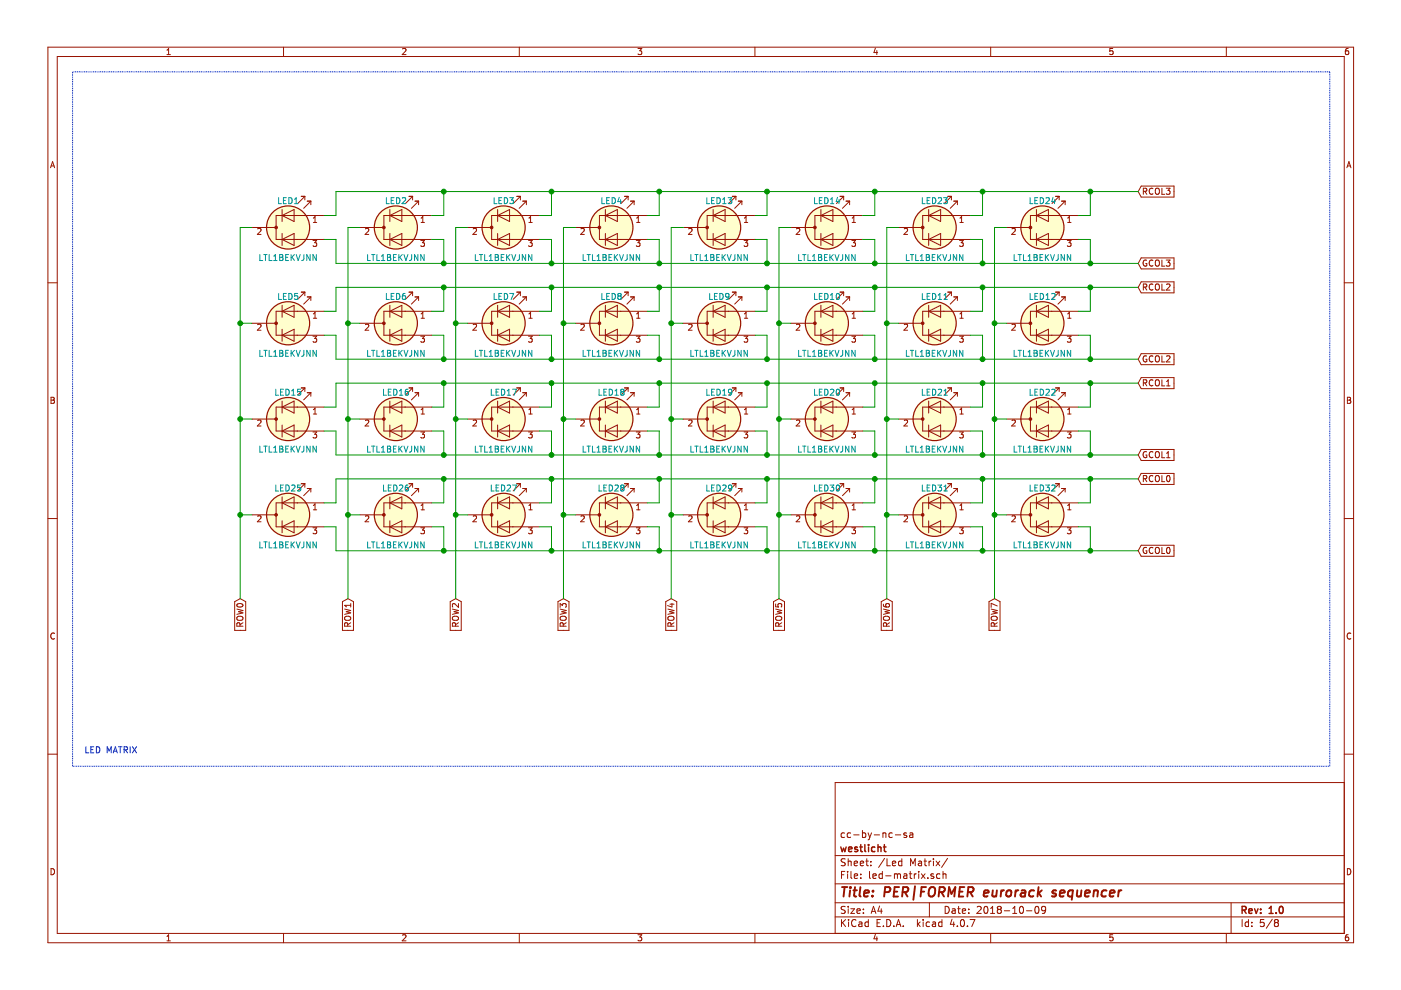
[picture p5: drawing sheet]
EESchema Schematic File Version 2
LIBS:w_power
LIBS:w_lcd
LIBS:w_stm32
LIBS:w_opto
LIBS:w_dac
LIBS:w_logic
LIBS:w_connector
LIBS:w_rotary_encoder
LIBS:w_switch
LIBS:sequencer-rescue
LIBS:power
LIBS:device
LIBS:transistors
LIBS:conn
LIBS:linear
LIBS:regul
LIBS:74xx
LIBS:cmos4000
LIBS:adc-dac
LIBS:memory
LIBS:xilinx
LIBS:microcontrollers
LIBS:dsp
LIBS:microchip
LIBS:analog_switches
LIBS:motorola
LIBS:texas
LIBS:intel
LIBS:audio
LIBS:interface
LIBS:digital-audio
LIBS:philips
LIBS:display
LIBS:cypress
LIBS:siliconi
LIBS:switches
LIBS:opto
LIBS:atmel
LIBS:contrib
LIBS:valves
LIBS:sequencer-cache
EELAYER 25 0
EELAYER END
$Descr A4 11693 8268
encoding utf-8
Sheet 5 8
Title "PER|FORMER eurorack sequencer"
Date "2018-10-09"
Rev "1.0"
Comp "westlicht"
Comment1 "cc-by-nc-sa"
Comment2 ""
Comment3 ""
Comment4 ""
$EndDescr
$Comp
L LED_Dual_ACA LED1
U 1 1
P 2400 1900
F 0 "LED1" H 2400 2125 50  0000 C CNN
F 1 "LTL1BEKVJNN" H 2400 1650 50  0000 C CNN
F 2 "w_led:LTL1BEKVJNN" H 2400 1900 50  0001 C CNN
F 3 "http://datasheet.octopart.com/LTL1BEKVJNN-Lite-On-datasheet-25352782.pdf" H 2400 1900 50  0001 C CNN
F 4 "Lite-On" H 2400 2225 50  0001 C CNN "MFN"
F 5 "LTL1BEKVJNN" H 2400 2225 50  0001 C CNN "MFP"
	1    2400 1900
	1    0    0    -1  
$EndComp
$Comp
L LED_Dual_ACA LED5
U 1 1
P 2400 2700
F 0 "LED5" H 2400 2925 50  0000 C CNN
F 1 "LTL1BEKVJNN" H 2400 2450 50  0000 C CNN
F 2 "w_led:LTL1BEKVJNN" H 2400 2700 50  0001 C CNN
F 3 "http://datasheet.octopart.com/LTL1BEKVJNN-Lite-On-datasheet-25352782.pdf" H 2400 2700 50  0001 C CNN
F 4 "Lite-On" H 2400 3025 50  0001 C CNN "MFN"
F 5 "LTL1BEKVJNN" H 2400 3025 50  0001 C CNN "MFP"
	1    2400 2700
	1    0    0    -1  
$EndComp
$Comp
L LED_Dual_ACA LED15
U 1 1
P 2400 3500
F 0 "LED15" H 2400 3725 50  0000 C CNN
F 1 "LTL1BEKVJNN" H 2400 3250 50  0000 C CNN
F 2 "w_led:LTL1BEKVJNN" H 2400 3500 50  0001 C CNN
F 3 "http://datasheet.octopart.com/LTL1BEKVJNN-Lite-On-datasheet-25352782.pdf" H 2400 3500 50  0001 C CNN
F 4 "Lite-On" H 2400 3825 50  0001 C CNN "MFN"
F 5 "LTL1BEKVJNN" H 2400 3825 50  0001 C CNN "MFP"
	1    2400 3500
	1    0    0    -1  
$EndComp
$Comp
L LED_Dual_ACA LED25
U 1 1
P 2400 4300
F 0 "LED25" H 2400 4525 50  0000 C CNN
F 1 "LTL1BEKVJNN" H 2400 4050 50  0000 C CNN
F 2 "w_led:LTL1BEKVJNN" H 2400 4300 50  0001 C CNN
F 3 "http://datasheet.octopart.com/LTL1BEKVJNN-Lite-On-datasheet-25352782.pdf" H 2400 4300 50  0001 C CNN
F 4 "Lite-On" H 2400 4625 50  0001 C CNN "MFN"
F 5 "LTL1BEKVJNN" H 2400 4625 50  0001 C CNN "MFP"
	1    2400 4300
	1    0    0    -1  
$EndComp
$Comp
L LED_Dual_ACA LED2
U 1 1
P 3300 1900
F 0 "LED2" H 3300 2125 50  0000 C CNN
F 1 "LTL1BEKVJNN" H 3300 1650 50  0000 C CNN
F 2 "w_led:LTL1BEKVJNN" H 3300 1900 50  0001 C CNN
F 3 "http://datasheet.octopart.com/LTL1BEKVJNN-Lite-On-datasheet-25352782.pdf" H 3300 1900 50  0001 C CNN
F 4 "Lite-On" H 3300 2225 50  0001 C CNN "MFN"
F 5 "LTL1BEKVJNN" H 3300 2225 50  0001 C CNN "MFP"
	1    3300 1900
	1    0    0    -1  
$EndComp
$Comp
L LED_Dual_ACA LED6
U 1 1
P 3300 2700
F 0 "LED6" H 3300 2925 50  0000 C CNN
F 1 "LTL1BEKVJNN" H 3300 2450 50  0000 C CNN
F 2 "w_led:LTL1BEKVJNN" H 3300 2700 50  0001 C CNN
F 3 "http://datasheet.octopart.com/LTL1BEKVJNN-Lite-On-datasheet-25352782.pdf" H 3300 2700 50  0001 C CNN
F 4 "Lite-On" H 3300 3025 50  0001 C CNN "MFN"
F 5 "LTL1BEKVJNN" H 3300 3025 50  0001 C CNN "MFP"
	1    3300 2700
	1    0    0    -1  
$EndComp
$Comp
L LED_Dual_ACA LED16
U 1 1
P 3300 3500
F 0 "LED16" H 3300 3725 50  0000 C CNN
F 1 "LTL1BEKVJNN" H 3300 3250 50  0000 C CNN
F 2 "w_led:LTL1BEKVJNN" H 3300 3500 50  0001 C CNN
F 3 "http://datasheet.octopart.com/LTL1BEKVJNN-Lite-On-datasheet-25352782.pdf" H 3300 3500 50  0001 C CNN
F 4 "Lite-On" H 3300 3825 50  0001 C CNN "MFN"
F 5 "LTL1BEKVJNN" H 3300 3825 50  0001 C CNN "MFP"
	1    3300 3500
	1    0    0    -1  
$EndComp
$Comp
L LED_Dual_ACA LED26
U 1 1
P 3300 4300
F 0 "LED26" H 3300 4525 50  0000 C CNN
F 1 "LTL1BEKVJNN" H 3300 4050 50  0000 C CNN
F 2 "w_led:LTL1BEKVJNN" H 3300 4300 50  0001 C CNN
F 3 "http://datasheet.octopart.com/LTL1BEKVJNN-Lite-On-datasheet-25352782.pdf" H 3300 4300 50  0001 C CNN
F 4 "Lite-On" H 3300 4625 50  0001 C CNN "MFN"
F 5 "LTL1BEKVJNN" H 3300 4625 50  0001 C CNN "MFP"
	1    3300 4300
	1    0    0    -1  
$EndComp
$Comp
L LED_Dual_ACA LED3
U 1 1
P 4200 1900
F 0 "LED3" H 4200 2125 50  0000 C CNN
F 1 "LTL1BEKVJNN" H 4200 1650 50  0000 C CNN
F 2 "w_led:LTL1BEKVJNN" H 4200 1900 50  0001 C CNN
F 3 "http://datasheet.octopart.com/LTL1BEKVJNN-Lite-On-datasheet-25352782.pdf" H 4200 1900 50  0001 C CNN
F 4 "Lite-On" H 4200 2225 50  0001 C CNN "MFN"
F 5 "LTL1BEKVJNN" H 4200 2225 50  0001 C CNN "MFP"
	1    4200 1900
	1    0    0    -1  
$EndComp
$Comp
L LED_Dual_ACA LED7
U 1 1
P 4200 2700
F 0 "LED7" H 4200 2925 50  0000 C CNN
F 1 "LTL1BEKVJNN" H 4200 2450 50  0000 C CNN
F 2 "w_led:LTL1BEKVJNN" H 4200 2700 50  0001 C CNN
F 3 "http://datasheet.octopart.com/LTL1BEKVJNN-Lite-On-datasheet-25352782.pdf" H 4200 2700 50  0001 C CNN
F 4 "Lite-On" H 4200 3025 50  0001 C CNN "MFN"
F 5 "LTL1BEKVJNN" H 4200 3025 50  0001 C CNN "MFP"
	1    4200 2700
	1    0    0    -1  
$EndComp
$Comp
L LED_Dual_ACA LED17
U 1 1
P 4200 3500
F 0 "LED17" H 4200 3725 50  0000 C CNN
F 1 "LTL1BEKVJNN" H 4200 3250 50  0000 C CNN
F 2 "w_led:LTL1BEKVJNN" H 4200 3500 50  0001 C CNN
F 3 "http://datasheet.octopart.com/LTL1BEKVJNN-Lite-On-datasheet-25352782.pdf" H 4200 3500 50  0001 C CNN
F 4 "Lite-On" H 4200 3825 50  0001 C CNN "MFN"
F 5 "LTL1BEKVJNN" H 4200 3825 50  0001 C CNN "MFP"
	1    4200 3500
	1    0    0    -1  
$EndComp
$Comp
L LED_Dual_ACA LED27
U 1 1
P 4200 4300
F 0 "LED27" H 4200 4525 50  0000 C CNN
F 1 "LTL1BEKVJNN" H 4200 4050 50  0000 C CNN
F 2 "w_led:LTL1BEKVJNN" H 4200 4300 50  0001 C CNN
F 3 "http://datasheet.octopart.com/LTL1BEKVJNN-Lite-On-datasheet-25352782.pdf" H 4200 4300 50  0001 C CNN
F 4 "Lite-On" H 4200 4625 50  0001 C CNN "MFN"
F 5 "LTL1BEKVJNN" H 4200 4625 50  0001 C CNN "MFP"
	1    4200 4300
	1    0    0    -1  
$EndComp
$Comp
L LED_Dual_ACA LED4
U 1 1
P 5100 1900
F 0 "LED4" H 5100 2125 50  0000 C CNN
F 1 "LTL1BEKVJNN" H 5100 1650 50  0000 C CNN
F 2 "w_led:LTL1BEKVJNN" H 5100 1900 50  0001 C CNN
F 3 "http://datasheet.octopart.com/LTL1BEKVJNN-Lite-On-datasheet-25352782.pdf" H 5100 1900 50  0001 C CNN
F 4 "Lite-On" H 5100 2225 50  0001 C CNN "MFN"
F 5 "LTL1BEKVJNN" H 5100 2225 50  0001 C CNN "MFP"
	1    5100 1900
	1    0    0    -1  
$EndComp
$Comp
L LED_Dual_ACA LED8
U 1 1
P 5100 2700
F 0 "LED8" H 5100 2925 50  0000 C CNN
F 1 "LTL1BEKVJNN" H 5100 2450 50  0000 C CNN
F 2 "w_led:LTL1BEKVJNN" H 5100 2700 50  0001 C CNN
F 3 "http://datasheet.octopart.com/LTL1BEKVJNN-Lite-On-datasheet-25352782.pdf" H 5100 2700 50  0001 C CNN
F 4 "Lite-On" H 5100 3025 50  0001 C CNN "MFN"
F 5 "LTL1BEKVJNN" H 5100 3025 50  0001 C CNN "MFP"
	1    5100 2700
	1    0    0    -1  
$EndComp
$Comp
L LED_Dual_ACA LED18
U 1 1
P 5100 3500
F 0 "LED18" H 5100 3725 50  0000 C CNN
F 1 "LTL1BEKVJNN" H 5100 3250 50  0000 C CNN
F 2 "w_led:LTL1BEKVJNN" H 5100 3500 50  0001 C CNN
F 3 "http://datasheet.octopart.com/LTL1BEKVJNN-Lite-On-datasheet-25352782.pdf" H 5100 3500 50  0001 C CNN
F 4 "Lite-On" H 5100 3825 50  0001 C CNN "MFN"
F 5 "LTL1BEKVJNN" H 5100 3825 50  0001 C CNN "MFP"
	1    5100 3500
	1    0    0    -1  
$EndComp
$Comp
L LED_Dual_ACA LED28
U 1 1
P 5100 4300
F 0 "LED28" H 5100 4525 50  0000 C CNN
F 1 "LTL1BEKVJNN" H 5100 4050 50  0000 C CNN
F 2 "w_led:LTL1BEKVJNN" H 5100 4300 50  0001 C CNN
F 3 "http://datasheet.octopart.com/LTL1BEKVJNN-Lite-On-datasheet-25352782.pdf" H 5100 4300 50  0001 C CNN
F 4 "Lite-On" H 5100 4625 50  0001 C CNN "MFN"
F 5 "LTL1BEKVJNN" H 5100 4625 50  0001 C CNN "MFP"
	1    5100 4300
	1    0    0    -1  
$EndComp
$Comp
L LED_Dual_ACA LED13
U 1 1
P 6000 1900
F 0 "LED13" H 6000 2125 50  0000 C CNN
F 1 "LTL1BEKVJNN" H 6000 1650 50  0000 C CNN
F 2 "w_led:LTL1BEKVJNN" H 6000 1900 50  0001 C CNN
F 3 "http://datasheet.octopart.com/LTL1BEKVJNN-Lite-On-datasheet-25352782.pdf" H 6000 1900 50  0001 C CNN
F 4 "Lite-On" H 6000 2225 50  0001 C CNN "MFN"
F 5 "LTL1BEKVJNN" H 6000 2225 50  0001 C CNN "MFP"
	1    6000 1900
	1    0    0    -1  
$EndComp
$Comp
L LED_Dual_ACA LED9
U 1 1
P 6000 2700
F 0 "LED9" H 6000 2925 50  0000 C CNN
F 1 "LTL1BEKVJNN" H 6000 2450 50  0000 C CNN
F 2 "w_led:LTL1BEKVJNN" H 6000 2700 50  0001 C CNN
F 3 "http://datasheet.octopart.com/LTL1BEKVJNN-Lite-On-datasheet-25352782.pdf" H 6000 2700 50  0001 C CNN
F 4 "Lite-On" H 6000 3025 50  0001 C CNN "MFN"
F 5 "LTL1BEKVJNN" H 6000 3025 50  0001 C CNN "MFP"
	1    6000 2700
	1    0    0    -1  
$EndComp
$Comp
L LED_Dual_ACA LED19
U 1 1
P 6000 3500
F 0 "LED19" H 6000 3725 50  0000 C CNN
F 1 "LTL1BEKVJNN" H 6000 3250 50  0000 C CNN
F 2 "w_led:LTL1BEKVJNN" H 6000 3500 50  0001 C CNN
F 3 "http://datasheet.octopart.com/LTL1BEKVJNN-Lite-On-datasheet-25352782.pdf" H 6000 3500 50  0001 C CNN
F 4 "Lite-On" H 6000 3825 50  0001 C CNN "MFN"
F 5 "LTL1BEKVJNN" H 6000 3825 50  0001 C CNN "MFP"
	1    6000 3500
	1    0    0    -1  
$EndComp
$Comp
L LED_Dual_ACA LED29
U 1 1
P 6000 4300
F 0 "LED29" H 6000 4525 50  0000 C CNN
F 1 "LTL1BEKVJNN" H 6000 4050 50  0000 C CNN
F 2 "w_led:LTL1BEKVJNN" H 6000 4300 50  0001 C CNN
F 3 "http://datasheet.octopart.com/LTL1BEKVJNN-Lite-On-datasheet-25352782.pdf" H 6000 4300 50  0001 C CNN
F 4 "Lite-On" H 6000 4625 50  0001 C CNN "MFN"
F 5 "LTL1BEKVJNN" H 6000 4625 50  0001 C CNN "MFP"
	1    6000 4300
	1    0    0    -1  
$EndComp
$Comp
L LED_Dual_ACA LED14
U 1 1
P 6900 1900
F 0 "LED14" H 6900 2125 50  0000 C CNN
F 1 "LTL1BEKVJNN" H 6900 1650 50  0000 C CNN
F 2 "w_led:LTL1BEKVJNN" H 6900 1900 50  0001 C CNN
F 3 "http://datasheet.octopart.com/LTL1BEKVJNN-Lite-On-datasheet-25352782.pdf" H 6900 1900 50  0001 C CNN
F 4 "Lite-On" H 6900 2225 50  0001 C CNN "MFN"
F 5 "LTL1BEKVJNN" H 6900 2225 50  0001 C CNN "MFP"
	1    6900 1900
	1    0    0    -1  
$EndComp
$Comp
L LED_Dual_ACA LED10
U 1 1
P 6900 2700
F 0 "LED10" H 6900 2925 50  0000 C CNN
F 1 "LTL1BEKVJNN" H 6900 2450 50  0000 C CNN
F 2 "w_led:LTL1BEKVJNN" H 6900 2700 50  0001 C CNN
F 3 "http://datasheet.octopart.com/LTL1BEKVJNN-Lite-On-datasheet-25352782.pdf" H 6900 2700 50  0001 C CNN
F 4 "Lite-On" H 6900 3025 50  0001 C CNN "MFN"
F 5 "LTL1BEKVJNN" H 6900 3025 50  0001 C CNN "MFP"
	1    6900 2700
	1    0    0    -1  
$EndComp
$Comp
L LED_Dual_ACA LED20
U 1 1
P 6900 3500
F 0 "LED20" H 6900 3725 50  0000 C CNN
F 1 "LTL1BEKVJNN" H 6900 3250 50  0000 C CNN
F 2 "w_led:LTL1BEKVJNN" H 6900 3500 50  0001 C CNN
F 3 "http://datasheet.octopart.com/LTL1BEKVJNN-Lite-On-datasheet-25352782.pdf" H 6900 3500 50  0001 C CNN
F 4 "Lite-On" H 6900 3825 50  0001 C CNN "MFN"
F 5 "LTL1BEKVJNN" H 6900 3825 50  0001 C CNN "MFP"
	1    6900 3500
	1    0    0    -1  
$EndComp
$Comp
L LED_Dual_ACA LED30
U 1 1
P 6900 4300
F 0 "LED30" H 6900 4525 50  0000 C CNN
F 1 "LTL1BEKVJNN" H 6900 4050 50  0000 C CNN
F 2 "w_led:LTL1BEKVJNN" H 6900 4300 50  0001 C CNN
F 3 "http://datasheet.octopart.com/LTL1BEKVJNN-Lite-On-datasheet-25352782.pdf" H 6900 4300 50  0001 C CNN
F 4 "Lite-On" H 6900 4625 50  0001 C CNN "MFN"
F 5 "LTL1BEKVJNN" H 6900 4625 50  0001 C CNN "MFP"
	1    6900 4300
	1    0    0    -1  
$EndComp
$Comp
L LED_Dual_ACA LED23
U 1 1
P 7800 1900
F 0 "LED23" H 7800 2125 50  0000 C CNN
F 1 "LTL1BEKVJNN" H 7800 1650 50  0000 C CNN
F 2 "w_led:LTL1BEKVJNN" H 7800 1900 50  0001 C CNN
F 3 "http://datasheet.octopart.com/LTL1BEKVJNN-Lite-On-datasheet-25352782.pdf" H 7800 1900 50  0001 C CNN
F 4 "Lite-On" H 7800 2225 50  0001 C CNN "MFN"
F 5 "LTL1BEKVJNN" H 7800 2225 50  0001 C CNN "MFP"
	1    7800 1900
	1    0    0    -1  
$EndComp
$Comp
L LED_Dual_ACA LED11
U 1 1
P 7800 2700
F 0 "LED11" H 7800 2925 50  0000 C CNN
F 1 "LTL1BEKVJNN" H 7800 2450 50  0000 C CNN
F 2 "w_led:LTL1BEKVJNN" H 7800 2700 50  0001 C CNN
F 3 "http://datasheet.octopart.com/LTL1BEKVJNN-Lite-On-datasheet-25352782.pdf" H 7800 2700 50  0001 C CNN
F 4 "Lite-On" H 7800 3025 50  0001 C CNN "MFN"
F 5 "LTL1BEKVJNN" H 7800 3025 50  0001 C CNN "MFP"
	1    7800 2700
	1    0    0    -1  
$EndComp
$Comp
L LED_Dual_ACA LED21
U 1 1
P 7800 3500
F 0 "LED21" H 7800 3725 50  0000 C CNN
F 1 "LTL1BEKVJNN" H 7800 3250 50  0000 C CNN
F 2 "w_led:LTL1BEKVJNN" H 7800 3500 50  0001 C CNN
F 3 "http://datasheet.octopart.com/LTL1BEKVJNN-Lite-On-datasheet-25352782.pdf" H 7800 3500 50  0001 C CNN
F 4 "Lite-On" H 7800 3825 50  0001 C CNN "MFN"
F 5 "LTL1BEKVJNN" H 7800 3825 50  0001 C CNN "MFP"
	1    7800 3500
	1    0    0    -1  
$EndComp
$Comp
L LED_Dual_ACA LED31
U 1 1
P 7800 4300
F 0 "LED31" H 7800 4525 50  0000 C CNN
F 1 "LTL1BEKVJNN" H 7800 4050 50  0000 C CNN
F 2 "w_led:LTL1BEKVJNN" H 7800 4300 50  0001 C CNN
F 3 "http://datasheet.octopart.com/LTL1BEKVJNN-Lite-On-datasheet-25352782.pdf" H 7800 4300 50  0001 C CNN
F 4 "Lite-On" H 7800 4625 50  0001 C CNN "MFN"
F 5 "LTL1BEKVJNN" H 7800 4625 50  0001 C CNN "MFP"
	1    7800 4300
	1    0    0    -1  
$EndComp
$Comp
L LED_Dual_ACA LED24
U 1 1
P 8700 1900
F 0 "LED24" H 8700 2125 50  0000 C CNN
F 1 "LTL1BEKVJNN" H 8700 1650 50  0000 C CNN
F 2 "w_led:LTL1BEKVJNN" H 8700 1900 50  0001 C CNN
F 3 "http://datasheet.octopart.com/LTL1BEKVJNN-Lite-On-datasheet-25352782.pdf" H 8700 1900 50  0001 C CNN
F 4 "Lite-On" H 8700 2225 50  0001 C CNN "MFN"
F 5 "LTL1BEKVJNN" H 8700 2225 50  0001 C CNN "MFP"
	1    8700 1900
	1    0    0    -1  
$EndComp
$Comp
L LED_Dual_ACA LED12
U 1 1
P 8700 2700
F 0 "LED12" H 8700 2925 50  0000 C CNN
F 1 "LTL1BEKVJNN" H 8700 2450 50  0000 C CNN
F 2 "w_led:LTL1BEKVJNN" H 8700 2700 50  0001 C CNN
F 3 "http://datasheet.octopart.com/LTL1BEKVJNN-Lite-On-datasheet-25352782.pdf" H 8700 2700 50  0001 C CNN
F 4 "Lite-On" H 8700 3025 50  0001 C CNN "MFN"
F 5 "LTL1BEKVJNN" H 8700 3025 50  0001 C CNN "MFP"
	1    8700 2700
	1    0    0    -1  
$EndComp
$Comp
L LED_Dual_ACA LED22
U 1 1
P 8700 3500
F 0 "LED22" H 8700 3725 50  0000 C CNN
F 1 "LTL1BEKVJNN" H 8700 3250 50  0000 C CNN
F 2 "w_led:LTL1BEKVJNN" H 8700 3500 50  0001 C CNN
F 3 "http://datasheet.octopart.com/LTL1BEKVJNN-Lite-On-datasheet-25352782.pdf" H 8700 3500 50  0001 C CNN
F 4 "Lite-On" H 8700 3825 50  0001 C CNN "MFN"
F 5 "LTL1BEKVJNN" H 8700 3825 50  0001 C CNN "MFP"
	1    8700 3500
	1    0    0    -1  
$EndComp
$Comp
L LED_Dual_ACA LED32
U 1 1
P 8700 4300
F 0 "LED32" H 8700 4525 50  0000 C CNN
F 1 "LTL1BEKVJNN" H 8700 4050 50  0000 C CNN
F 2 "w_led:LTL1BEKVJNN" H 8700 4300 50  0001 C CNN
F 3 "http://datasheet.octopart.com/LTL1BEKVJNN-Lite-On-datasheet-25352782.pdf" H 8700 4300 50  0001 C CNN
F 4 "Lite-On" H 8700 4625 50  0001 C CNN "MFN"
F 5 "LTL1BEKVJNN" H 8700 4625 50  0001 C CNN "MFP"
	1    8700 4300
	1    0    0    -1  
$EndComp
Text GLabel 2000 5000 3    51   Input ~ 0
ROW0
Text GLabel 2900 5000 3    51   Input ~ 0
ROW1
Text GLabel 3800 5000 3    51   Input ~ 0
ROW2
Text GLabel 4700 5000 3    51   Input ~ 0
ROW3
Text GLabel 5600 5000 3    51   Input ~ 0
ROW4
Text GLabel 6500 5000 3    51   Input ~ 0
ROW5
Text GLabel 7400 5000 3    51   Input ~ 0
ROW6
Text GLabel 8300 5000 3    51   Input ~ 0
ROW7
Text GLabel 9500 1600 2    51   Input ~ 0
RCOL3
Text GLabel 9500 2400 2    51   Input ~ 0
RCOL2
Text GLabel 9500 3200 2    51   Input ~ 0
RCOL1
Text GLabel 9500 4000 2    51   Input ~ 0
RCOL0
Text GLabel 9500 4600 2    51   Input ~ 0
GCOL0
Text GLabel 9500 3800 2    51   Input ~ 0
GCOL1
Text GLabel 9500 3000 2    51   Input ~ 0
GCOL2
Text GLabel 9500 2200 2    51   Input ~ 0
GCOL3
Text Notes 700  6300 0    51   ~ 0
LED MATRIX
Wire Wire Line
	2100 1900 2000 1900
Wire Wire Line
	2000 1900 2000 5000
Wire Wire Line
	2000 2700 2100 2700
Wire Wire Line
	2000 3500 2100 3500
Wire Wire Line
	2000 4300 2100 4300
Wire Wire Line
	3000 1900 2900 1900
Wire Wire Line
	2900 1900 2900 5000
Wire Wire Line
	2900 2700 3000 2700
Wire Wire Line
	2900 3500 3000 3500
Wire Wire Line
	2900 4300 3000 4300
Wire Wire Line
	3900 1900 3800 1900
Wire Wire Line
	3800 1900 3800 5000
Wire Wire Line
	3800 2700 3900 2700
Wire Wire Line
	3800 3500 3900 3500
Wire Wire Line
	3800 4300 3900 4300
Wire Wire Line
	4800 1900 4700 1900
Wire Wire Line
	4700 1900 4700 5000
Wire Wire Line
	4700 2700 4800 2700
Wire Wire Line
	4700 3500 4800 3500
Wire Wire Line
	4700 4300 4800 4300
Wire Wire Line
	5700 1900 5600 1900
Wire Wire Line
	5600 1900 5600 5000
Wire Wire Line
	5600 2700 5700 2700
Wire Wire Line
	5600 3500 5700 3500
Wire Wire Line
	5600 4300 5700 4300
Wire Wire Line
	6600 1900 6500 1900
Wire Wire Line
	6500 1900 6500 5000
Wire Wire Line
	6500 2700 6600 2700
Wire Wire Line
	6500 3500 6600 3500
Wire Wire Line
	6500 4300 6600 4300
Wire Wire Line
	7500 1900 7400 1900
Wire Wire Line
	7400 1900 7400 5000
Wire Wire Line
	7400 2700 7500 2700
Wire Wire Line
	7400 3500 7500 3500
Wire Wire Line
	7400 4300 7500 4300
Wire Wire Line
	8400 1900 8300 1900
Wire Wire Line
	8300 1900 8300 5000
Wire Wire Line
	8300 2700 8400 2700
Wire Wire Line
	8300 3500 8400 3500
Wire Wire Line
	8300 4300 8400 4300
Wire Wire Line
	2700 1800 2800 1800
Wire Wire Line
	2800 1800 2800 1600
Wire Wire Line
	2800 1600 9500 1600
Wire Wire Line
	9100 1600 9100 1800
Wire Wire Line
	8100 1800 8200 1800
Wire Wire Line
	8200 1800 8200 1600
Wire Wire Line
	7200 1800 7300 1800
Wire Wire Line
	7300 1800 7300 1600
Wire Wire Line
	6300 1800 6400 1800
Wire Wire Line
	6400 1800 6400 1600
Wire Wire Line
	5400 1800 5500 1800
Wire Wire Line
	5500 1800 5500 1600
Wire Wire Line
	4500 1800 4600 1800
Wire Wire Line
	4600 1800 4600 1600
Wire Wire Line
	3600 1800 3700 1800
Wire Wire Line
	3700 1800 3700 1600
Wire Wire Line
	3600 2000 3700 2000
Wire Wire Line
	3700 2000 3700 2200
Wire Wire Line
	2700 2000 2800 2000
Wire Wire Line
	2800 2000 2800 2200
Wire Wire Line
	2800 2200 9500 2200
Wire Wire Line
	9100 2200 9100 2000
Wire Wire Line
	4500 2000 4600 2000
Wire Wire Line
	4600 2000 4600 2200
Wire Wire Line
	5400 2000 5500 2000
Wire Wire Line
	5500 2000 5500 2200
Wire Wire Line
	6300 2000 6400 2000
Wire Wire Line
	6400 2000 6400 2200
Wire Wire Line
	7200 2000 7300 2000
Wire Wire Line
	7300 2000 7300 2200
Wire Wire Line
	8100 2000 8200 2000
Wire Wire Line
	8200 2000 8200 2200
Wire Wire Line
	2700 2600 2800 2600
Wire Wire Line
	2800 2600 2800 2400
Wire Wire Line
	2800 2400 9500 2400
Wire Wire Line
	9100 2400 9100 2600
Wire Wire Line
	9100 2600 9000 2600
Wire Wire Line
	9000 2800 9100 2800
Wire Wire Line
	9100 2800 9100 3000
Wire Wire Line
	2800 3000 9500 3000
Wire Wire Line
	2800 3000 2800 2800
Wire Wire Line
	2800 2800 2700 2800
Wire Wire Line
	3600 2600 3700 2600
Wire Wire Line
	3700 2600 3700 2400
Wire Wire Line
	3600 2800 3700 2800
Wire Wire Line
	3700 2800 3700 3000
Wire Wire Line
	4500 2800 4600 2800
Wire Wire Line
	4600 2800 4600 3000
Wire Wire Line
	4500 2600 4600 2600
Wire Wire Line
	4600 2600 4600 2400
Wire Wire Line
	5400 2600 5500 2600
Wire Wire Line
	5500 2600 5500 2400
Wire Wire Line
	5400 2800 5500 2800
Wire Wire Line
	5500 2800 5500 3000
Wire Wire Line
	6300 2800 6400 2800
Wire Wire Line
	6400 2800 6400 3000
Wire Wire Line
	6300 2600 6400 2600
Wire Wire Line
	6400 2600 6400 2400
Wire Wire Line
	7200 2600 7300 2600
Wire Wire Line
	7300 2600 7300 2400
Wire Wire Line
	7200 2800 7300 2800
Wire Wire Line
	7300 2800 7300 3000
Wire Wire Line
	8100 2800 8200 2800
Wire Wire Line
	8200 2800 8200 3000
Wire Wire Line
	8100 2600 8200 2600
Wire Wire Line
	8200 2600 8200 2400
Wire Wire Line
	2700 3400 2800 3400
Wire Wire Line
	2800 3400 2800 3200
Wire Wire Line
	2800 3200 9500 3200
Wire Wire Line
	9100 3200 9100 3400
Wire Wire Line
	9100 3400 9000 3400
Wire Wire Line
	9000 3600 9100 3600
Wire Wire Line
	9100 3600 9100 3800
Wire Wire Line
	2800 3800 9500 3800
Wire Wire Line
	2800 3800 2800 3600
Wire Wire Line
	2800 3600 2700 3600
Wire Wire Line
	2700 4200 2800 4200
Wire Wire Line
	2800 4200 2800 4000
Wire Wire Line
	2800 4000 9500 4000
Wire Wire Line
	9100 4000 9100 4200
Wire Wire Line
	9100 4200 9000 4200
Wire Wire Line
	9000 4400 9100 4400
Wire Wire Line
	9100 4400 9100 4600
Wire Wire Line
	2800 4600 9500 4600
Wire Wire Line
	2800 4600 2800 4400
Wire Wire Line
	2800 4400 2700 4400
Wire Wire Line
	3700 3200 3700 3400
Wire Wire Line
	3700 3400 3600 3400
Wire Wire Line
	3600 3600 3700 3600
Wire Wire Line
	3700 3600 3700 3800
Wire Wire Line
	4500 3600 4600 3600
Wire Wire Line
	4600 3600 4600 3800
Wire Wire Line
	4500 3400 4600 3400
Wire Wire Line
	4600 3400 4600 3200
Wire Wire Line
	5400 3400 5500 3400
Wire Wire Line
	5500 3400 5500 3200
Wire Wire Line
	5400 3600 5500 3600
Wire Wire Line
	5500 3600 5500 3800
Wire Wire Line
	6300 3600 6400 3600
Wire Wire Line
	6400 3600 6400 3800
Wire Wire Line
	6300 3400 6400 3400
Wire Wire Line
	6400 3400 6400 3200
Wire Wire Line
	7200 3400 7300 3400
Wire Wire Line
	7300 3400 7300 3200
Wire Wire Line
	7200 3600 7300 3600
Wire Wire Line
	7300 3600 7300 3800
Wire Wire Line
	8100 3600 8200 3600
Wire Wire Line
	8200 3600 8200 3800
Wire Wire Line
	8100 3400 8200 3400
Wire Wire Line
	8200 3400 8200 3200
Wire Wire Line
	3600 4200 3700 4200
Wire Wire Line
	3700 4200 3700 4000
Wire Wire Line
	3600 4400 3700 4400
Wire Wire Line
	3700 4400 3700 4600
Wire Wire Line
	4500 4200 4600 4200
Wire Wire Line
	4600 4200 4600 4000
Wire Wire Line
	4500 4400 4600 4400
Wire Wire Line
	4600 4400 4600 4600
Wire Wire Line
	5400 4200 5500 4200
Wire Wire Line
	5500 4200 5500 4000
Wire Wire Line
	5400 4400 5500 4400
Wire Wire Line
	5500 4400 5500 4600
Wire Wire Line
	6300 4200 6400 4200
Wire Wire Line
	6400 4200 6400 4000
Wire Wire Line
	6300 4400 6400 4400
Wire Wire Line
	6400 4400 6400 4600
Wire Wire Line
	7200 4200 7300 4200
Wire Wire Line
	7300 4200 7300 4000
Wire Wire Line
	7200 4400 7300 4400
Wire Wire Line
	7300 4400 7300 4600
Wire Wire Line
	8100 4400 8200 4400
Wire Wire Line
	8200 4400 8200 4600
Wire Wire Line
	8100 4200 8200 4200
Wire Wire Line
	8200 4200 8200 4000
Wire Wire Line
	9100 1800 9000 1800
Wire Wire Line
	9100 2000 9000 2000
Wire Notes Line
	600  600  600  6400
Wire Notes Line
	600  6400 11100 6400
Wire Notes Line
	11100 6400 11100 600 
Wire Notes Line
	11100 600  600  600 
Connection ~ 2000 2700
Connection ~ 2000 3500
Connection ~ 2900 2700
Connection ~ 2900 3500
Connection ~ 3800 2700
Connection ~ 3800 3500
Connection ~ 4700 2700
Connection ~ 4700 3500
Connection ~ 5600 2700
Connection ~ 5600 3500
Connection ~ 6500 2700
Connection ~ 6500 3500
Connection ~ 7400 2700
Connection ~ 7400 3500
Connection ~ 8300 2700
Connection ~ 8300 3500
Connection ~ 2000 4300
Connection ~ 2900 4300
Connection ~ 3800 4300
Connection ~ 4700 4300
Connection ~ 5600 4300
Connection ~ 6500 4300
Connection ~ 7400 4300
Connection ~ 8300 4300
Connection ~ 8200 1600
Connection ~ 7300 1600
Connection ~ 6400 1600
Connection ~ 5500 1600
Connection ~ 4600 1600
Connection ~ 3700 1600
Connection ~ 3700 2200
Connection ~ 4600 2200
Connection ~ 5500 2200
Connection ~ 6400 2200
Connection ~ 7300 2200
Connection ~ 8200 2200
Connection ~ 3700 2400
Connection ~ 3700 3000
Connection ~ 4600 3000
Connection ~ 4600 2400
Connection ~ 5500 2400
Connection ~ 5500 3000
Connection ~ 6400 3000
Connection ~ 6400 2400
Connection ~ 7300 2400
Connection ~ 7300 3000
Connection ~ 8200 3000
Connection ~ 8200 2400
Connection ~ 3700 3200
Connection ~ 3700 3800
Connection ~ 4600 3800
Connection ~ 4600 3200
Connection ~ 5500 3200
Connection ~ 5500 3800
Connection ~ 6400 3800
Connection ~ 6400 3200
Connection ~ 7300 3200
Connection ~ 7300 3800
Connection ~ 8200 3800
Connection ~ 8200 3200
Connection ~ 3700 4000
Connection ~ 3700 4600
Connection ~ 4600 4000
Connection ~ 4600 4600
Connection ~ 5500 4000
Connection ~ 5500 4600
Connection ~ 6400 4000
Connection ~ 6400 4600
Connection ~ 7300 4000
Connection ~ 7300 4600
Connection ~ 8200 4600
Connection ~ 8200 4000
Connection ~ 9100 1600
Connection ~ 9100 2200
Connection ~ 9100 2400
Connection ~ 9100 3000
Connection ~ 9100 3200
Connection ~ 9100 3800
Connection ~ 9100 4000
Connection ~ 9100 4600
$EndSCHEMATC
